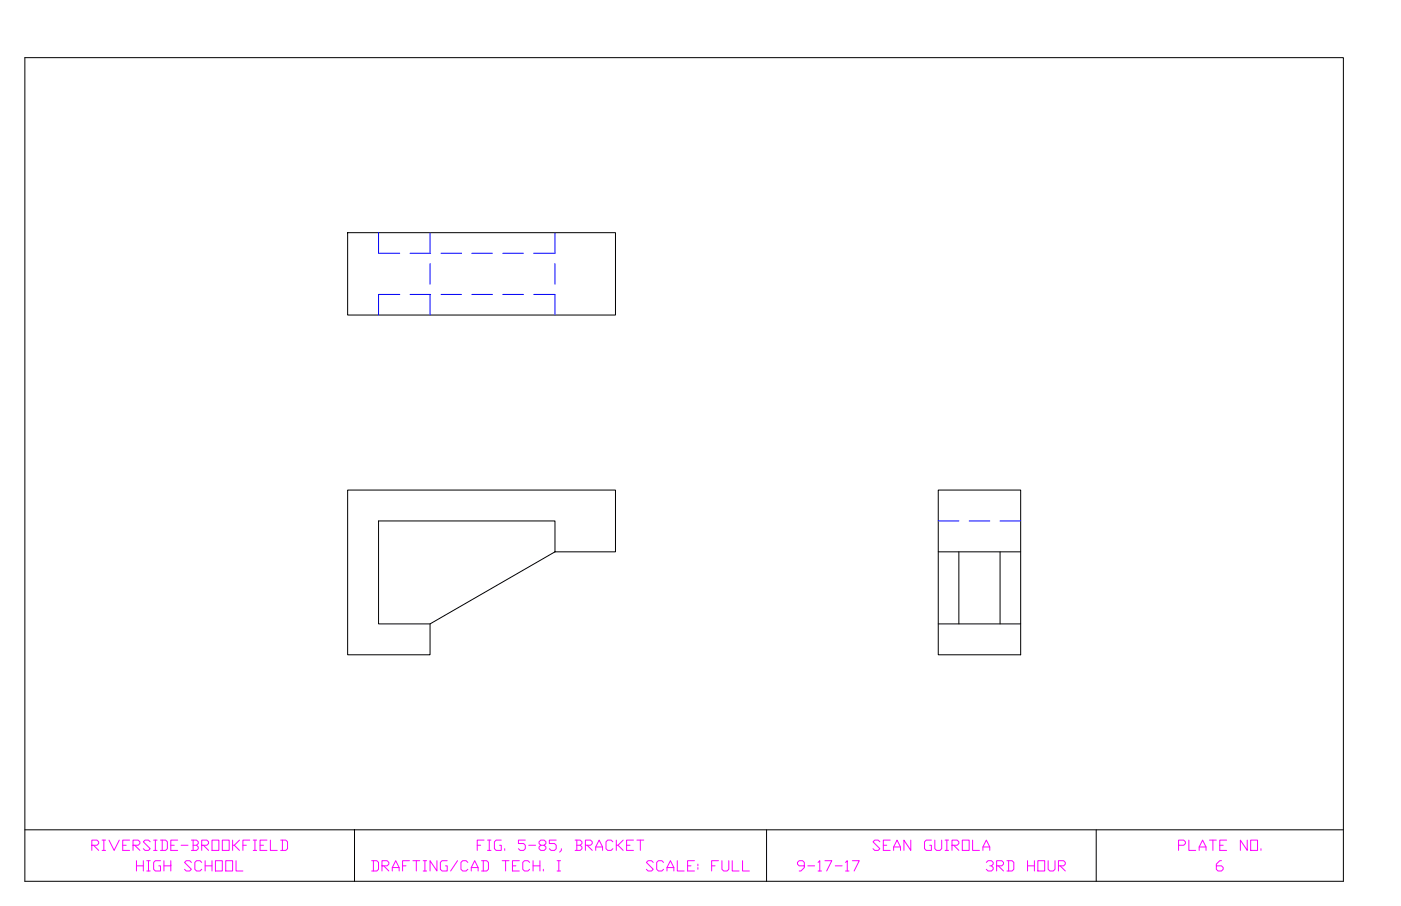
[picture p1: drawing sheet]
<svg xmlns="http://www.w3.org/2000/svg" width="432mm" height="279mm" viewBox="0 0 432 279" stroke-linecap="round" stroke-linejoin="round" font-family="sans-serif">
<!-- layer: Boarder Line -->
<path d="M7.7 17.8h406.3v254h-406.3M7.7 255.9h406.3M109.3 255.9v15.9M236.3 255.9v15.9M337.9 255.9v15.9" fill="none" stroke="#000" stroke-width=".31"/>
<!-- layer: Title Block -->
<path d="M376.5 265.4h-.6l-1 1.1v1.6l.5 .5h1.1l.5-.5v-.6l-.5-.5h-1.6" fill="none" stroke="#f0f" stroke-width=".31"/>
<!-- layer: 0 -->
<path d="M7.7 17.8v254M107.1 71.8h82.6v25.4h-82.6zM107.1 151.1h82.6v19.1h-18.7l-38.5 22.2v9.5h-25.4zM289.2 151.1h25.4v50.8h-25.4zM171 170.2v-9.5h-54.3v31.7h15.8M289.2 170.2h25.4M295.5 170.2v22.2M308.2 170.2v22.2M289.2 192.4h25.4" fill="none" stroke="#000" stroke-width=".31"/>
<!-- layer: Hidden Lines -->
<g fill="none" stroke="#00f" stroke-width=".31">
<path d="M116.7 71.8v6.3h6.5M126.4 78.1h6.3M132.5 71.8v6.3M135.9 78.1h6.4M145.4 78.1h6.4M155 78.1h6.3M171 71.8v6.3h-6.5M123.2 90.8h-6.5v6.4M126.4 90.8h6.3M132.5 81.3v6.3M132.5 90.8v6.4M135.9 90.8h6.4"/>
<path d="M145.4 90.8h6.4M155 90.8h6.3M164.5 90.8h6.5v6.4M171 81.3v6.3M289.2 160.7h6.3M298.7 160.7h6.4M308.2 160.7h6.4"/>
</g>
<text font-size="7.1" fill="#f0f" x="146" y="263.9">FIG. 5-85, BRACKET</text>
<g font-size="6.6" fill="#f0f">
<text x="27.5" y="263.5">RIVERSIDE-BROOKFIELD</text>
<text x="268.1" y="263.5">SEAN GUIROLA</text>
<text x="362.3" y="263.5">PLATE NO.</text>
<text x="41.3" y="269.9">HIGH SCHOOL</text>
<text x="113.6" y="269.9">DRAFTING/CAD TECH. I SCALE: FULL</text>
<text x="244.8" y="269.9">9-17-17 3RD HOUR</text>
</g>
<text font-size="2.6" x="108.3" y="257.2">XX</text>
</svg>
